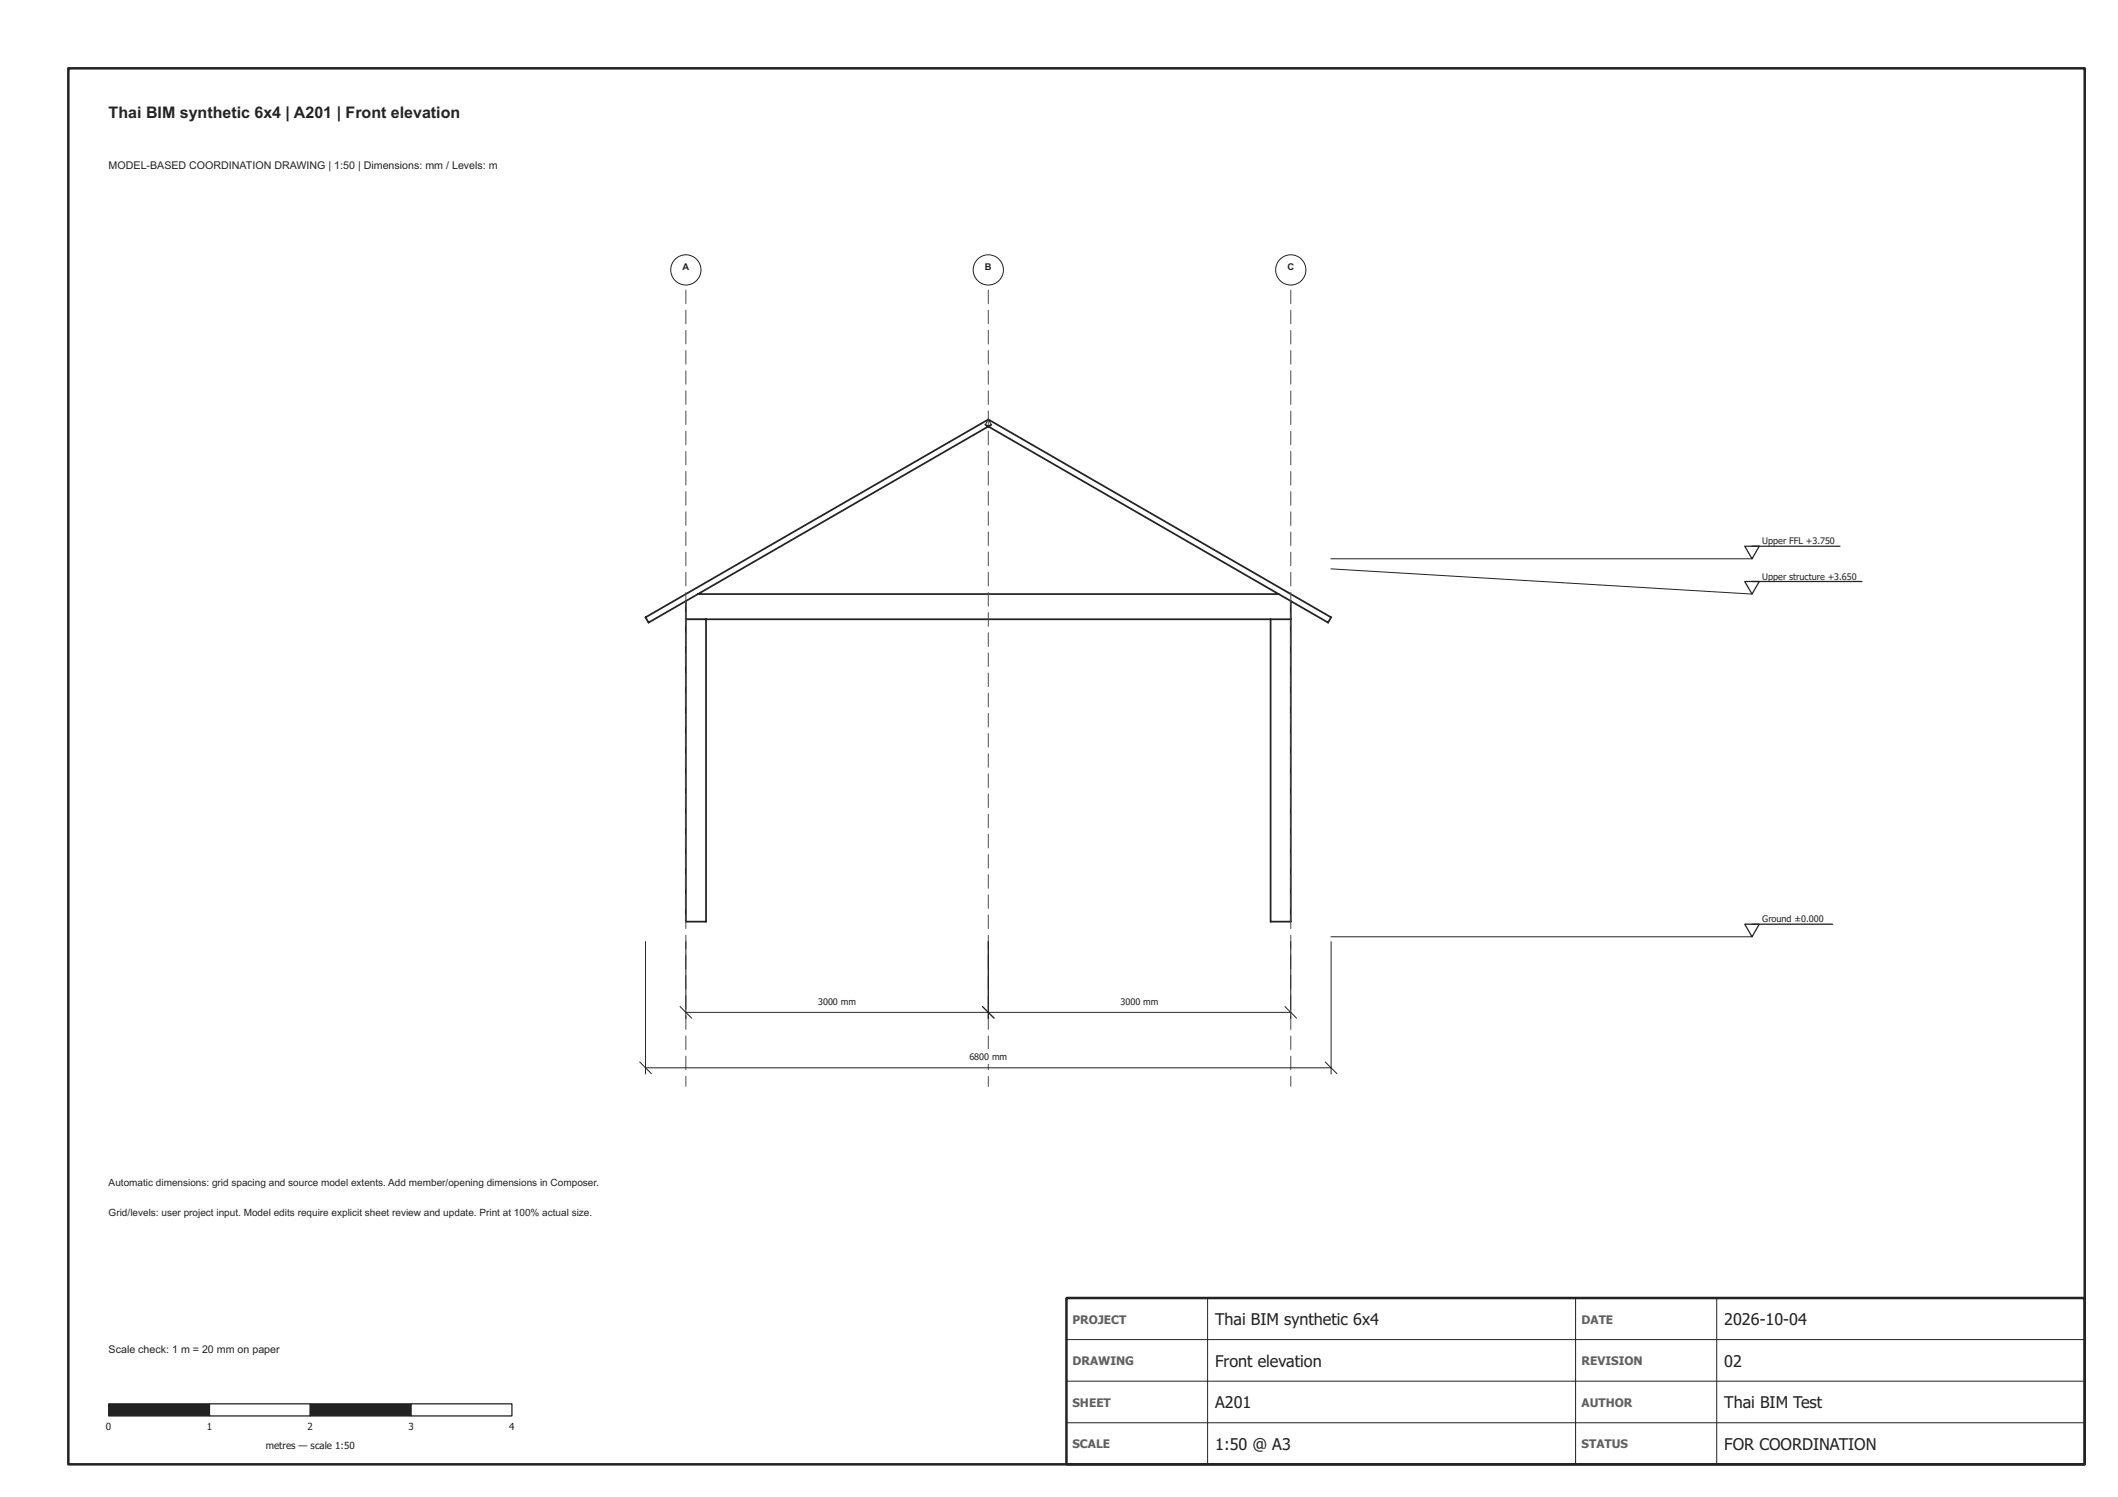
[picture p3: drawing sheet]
<svg xmlns="http://www.w3.org/2000/svg" width="420mm" height="297mm" viewBox="0 0 420 297" stroke-linecap="round" stroke-linejoin="round" font-family="sans-serif">
<path d="M195.5 84.3l.6-1.1 .6 1.1M136.1 122.9h4" fill="none" stroke="#1e242c" stroke-width=".2"/>
<path d="M195.5 84.3l68 39.2 .6-1-68-39.3-68 39.3 .6 1 68-39.2M136.1 119.3v63.6h4v-60M138.5 117.9h115.2M256.1 119.3v63.6h-4v-60M136.1 122.9h120" fill="none" stroke="#1e242c" stroke-width=".35"/>
<path d="M211.6 257.6h202v33h-202z" fill-rule="evenodd" fill="#fff"/>
<path d="M239.6 257.6v33M312.6 257.6v33M340.6 257.6v33M211.6 265.8h202M211.6 274.1h202M211.6 282.3h202" fill="none" stroke="#1e242c" stroke-width=".2"/>
<path d="M211.6 257.6h202v33h-202z" fill="none" stroke="#1e242c" stroke-width=".5"/>
<g fill="none" stroke="#505050" stroke-width=".2">
<path d="M136.1 53.6v2.7M136.1 57.6v2.7M196.1 53.6v2.7M196.1 57.6v2.7M256.1 53.6v2.7M256.1 57.6v2.7M136.1 61.6v2.7M136.1 65.6v2.7M136.1 69.6v2.7M136.1 73.6v2.7M136.1 77.6v2.7M196.1 61.6v2.7"/>
<path d="M196.1 65.6v2.7M196.1 69.6v2.7M196.1 73.6v2.7M196.1 77.6v2.7M256.1 61.6v2.7M256.1 65.6v2.7M256.1 69.6v2.7M256.1 73.6v2.7M256.1 77.6v2.7M136.1 81.6v2.7M136.1 85.6v2.7M136.1 89.6v2.7"/>
<path d="M136.1 93.6v2.7M136.1 97.6v2.7M196.1 81.6v2.7M196.1 85.6v2.7M196.1 89.6v2.7M196.1 93.6v2.7M196.1 97.6v2.7M256.1 81.6v2.7M256.1 85.6v2.7M256.1 89.6v2.7M256.1 93.6v2.7M256.1 97.6v2.7"/>
<path d="M136.1 101.6v2.7M136.1 105.6v2.7M136.1 109.6v2.7M136.1 113.6v2.7M136.1 117.6v2.7M196.1 101.6v2.7M196.1 105.6v2.7M196.1 109.6v2.7M196.1 113.6v2.7M196.1 117.6v2.7M256.1 101.6v2.7M256.1 105.6v2.7"/>
<path d="M256.1 109.6v2.7M256.1 113.6v2.7M256.1 117.6v2.7M136.1 121.6v2.7M136.1 125.6v2.7M136.1 129.6v2.7M136.1 133.6v2.7M136.1 137.6v2.7M196.1 121.6v2.7M196.1 125.6v2.7M196.1 129.6v2.7M196.1 133.6v2.7"/>
<path d="M196.1 137.6v2.7M256.1 121.6v2.7M256.1 125.6v2.7M256.1 129.6v2.7M256.1 133.6v2.7M256.1 137.6v2.7M136.1 141.6v2.7M136.1 145.6v2.7M136.1 149.6v2.7M136.1 153.6v2.7M136.1 157.6v2.7M196.1 141.6v2.7"/>
<path d="M196.1 145.6v2.7M196.1 149.6v2.7M196.1 153.6v2.7M196.1 157.6v2.7M256.1 141.6v2.7M256.1 145.6v2.7M256.1 149.6v2.7M256.1 153.6v2.7M256.1 157.6v2.7M136.1 161.6v2.7M136.1 165.6v2.7M136.1 169.6v2.7"/>
<path d="M136.1 173.6v2.7M136.1 177.6v2.7M196.1 161.6v2.7M196.1 165.6v2.7M196.1 169.6v2.7M196.1 173.6v2.7M196.1 177.6v2.7M256.1 161.6v2.7M256.1 165.6v2.7M256.1 169.6v2.7M256.1 173.6v2.7M256.1 177.6v2.7"/>
<path d="M136.1 181.6v2.7M136.1 185.6v2.7M136.1 189.6v2.7M136.1 193.6v2.7M136.1 197.6v2.7M196.1 181.6v2.7M196.1 185.6v2.7M196.1 189.6v2.7M196.1 193.6v2.7M196.1 197.6v2.7M256.1 181.6v2.7M256.1 185.6v2.7"/>
<path d="M256.1 189.6v2.7M256.1 193.6v2.7M256.1 197.6v2.7M136.1 201.6v2.7M136.1 205.6v2.7M136.1 209.6v2.7M136.1 213.6v2M196.1 201.6v2.7M196.1 205.6v2.7M196.1 209.6v2.7M196.1 213.6v2M256.1 201.6v2.7"/>
<path d="M256.1 205.6v2.7M256.1 209.6v2.7M256.1 213.6v2"/>
</g>
<g fill="#fff" stroke="#1e242c" stroke-width=".2">
<circle cx="136.1" cy="53.6" r="3"/>
<circle cx="196.1" cy="53.6" r="3"/>
<circle cx="256.1" cy="53.6" r="3"/>
</g>
<path d="M21.6 278.6h20v2.4h-20z" fill="#1e242c" stroke="#1e242c" stroke-width=".25"/>
<path d="M41.6 278.6h20v2.4h-20z" fill="#fff" stroke="#1e242c" stroke-width=".25"/>
<path d="M61.6 278.6h20v2.4h-20z" fill="#1e242c" stroke="#1e242c" stroke-width=".25"/>
<path d="M81.6 278.6h20v2.4h-20z" fill="#fff" stroke="#1e242c" stroke-width=".25"/>
<path d="M134.9 199.7l2.3 2.3M136.1 186.9v15.2M194.9 199.7l2.3 2.3M196.1 186.9v15.2M136.1 200.9h60" fill="none" stroke="#1e242c" stroke-width=".2"/>
<path d="M159.8 197.2h12.5v2.9h-12.5z" fill="#fff"/>
<path d="M194.9 199.7l2.3 2.3M196.1 186.9v15.2M254.9 199.7l2.3 2.3M256.1 186.9v15.2M196.1 200.9h60" fill="none" stroke="#1e242c" stroke-width=".2"/>
<path d="M219.8 197.2h12.5v2.9h-12.5z" fill="#fff"/>
<path d="M128.1 186.9v26.2M264.1 186.9v26.2M126.9 210.7l2.3 2.3M128.1 211.9h136M262.9 210.7l2.3 2.3" fill="none" stroke="#1e242c" stroke-width=".2"/>
<path d="M189.8 208.2h12.5v2.9h-12.5z" fill="#fff"/>
<path d="M264.1 110.9h83.5M264.1 112.9l83.5 5M264.1 185.9h83.5" fill="none" stroke="#1e242c" stroke-width=".2"/>
<path d="M346.1 108.4h2.9l-1.4 2.5zM346.1 115.4h2.9l-1.4 2.5zM347.6 108.4h17.4M347.6 115.4h21.8M346.1 183.4h2.9l-1.4 2.5zM347.6 183.4h16" fill="none" stroke="#1e242c" stroke-width=".25"/>
<path d="M13.6 13.6h400v277h-400z" fill="none" stroke="#1e242c" stroke-width=".5"/>
<g font-size="3.2" fill="#1e242c">
<text x="21.6" y="23.4">Thai BIM synthetic 6x4 | A201 | Front elevation</text>
<text x="241.1" y="263">Thai BIM synthetic 6x4</text>
<text x="342.1" y="263">2026-10-04</text>
<text x="241.1" y="271.2">Front elevation</text>
<text x="342.1" y="271.2">02</text>
<text x="241.1" y="279.5">A201</text>
<text x="342.1" y="279.5">Thai BIM Test</text>
<text x="241.1" y="287.7">1:50 @ A3</text>
<text x="342.1" y="287.7">FOR COORDINATION</text>
</g>
<g font-size="2.4" fill="#5a626c">
<text x="212.8" y="262.6">PROJECT</text>
<text x="313.8" y="262.6">DATE</text>
<text x="212.8" y="270.9">DRAWING</text>
<text x="313.8" y="270.9">REVISION</text>
<text x="212.8" y="279.1">SHEET</text>
<text x="313.8" y="279.1">AUTHOR</text>
<text x="212.8" y="287.4">SCALE</text>
<text x="313.8" y="287.4">STATUS</text>
</g>
<g font-size="2.1" fill="#1e242c">
<text x="21.6" y="33.5">MODEL-BASED COORDINATION DRAWING | 1:50 | Dimensions: mm / Levels: m</text>
<text x="21.6" y="268.5">Scale check: 1 m = 20 mm on paper</text>
</g>
<g font-size="2" fill="#1e242c">
<text x="21.6" y="235.4">Automatic dimensions: grid spacing and source model extents. Add member/opening dimensions in Composer.</text>
<text x="21.6" y="241.4">Grid/levels: user project input. Model edits require explicit sheet review and update. Print at 100% actual size.</text>
</g>
<g font-size="1.9" fill="#1e242c">
<text x="135.4" y="53.5">A</text>
<text x="195.4" y="53.5">B</text>
<text x="255.4" y="53.5">C</text>
<text x="21" y="283.7">0</text>
<text x="41" y="283.7">1</text>
<text x="52.7" y="287.5">metres — scale 1:50</text>
<text x="61" y="283.7">2</text>
<text x="81" y="283.7">3</text>
<text x="101" y="283.7">4</text>
</g>
<g font-size="1.8" fill="#1e242c">
<text x="349.6" y="108">Upper FFL +3.750</text>
<text x="349.6" y="115">Upper structure +3.650</text>
<text x="349.6" y="183">Ground ±0.000</text>
<text x="162.3" y="199.4">3000 mm</text>
<text x="222.3" y="199.4">3000 mm</text>
<text x="192.3" y="210.4">6800</text>
<text x="196.8" y="210.4">mm</text>
</g>
</svg>
